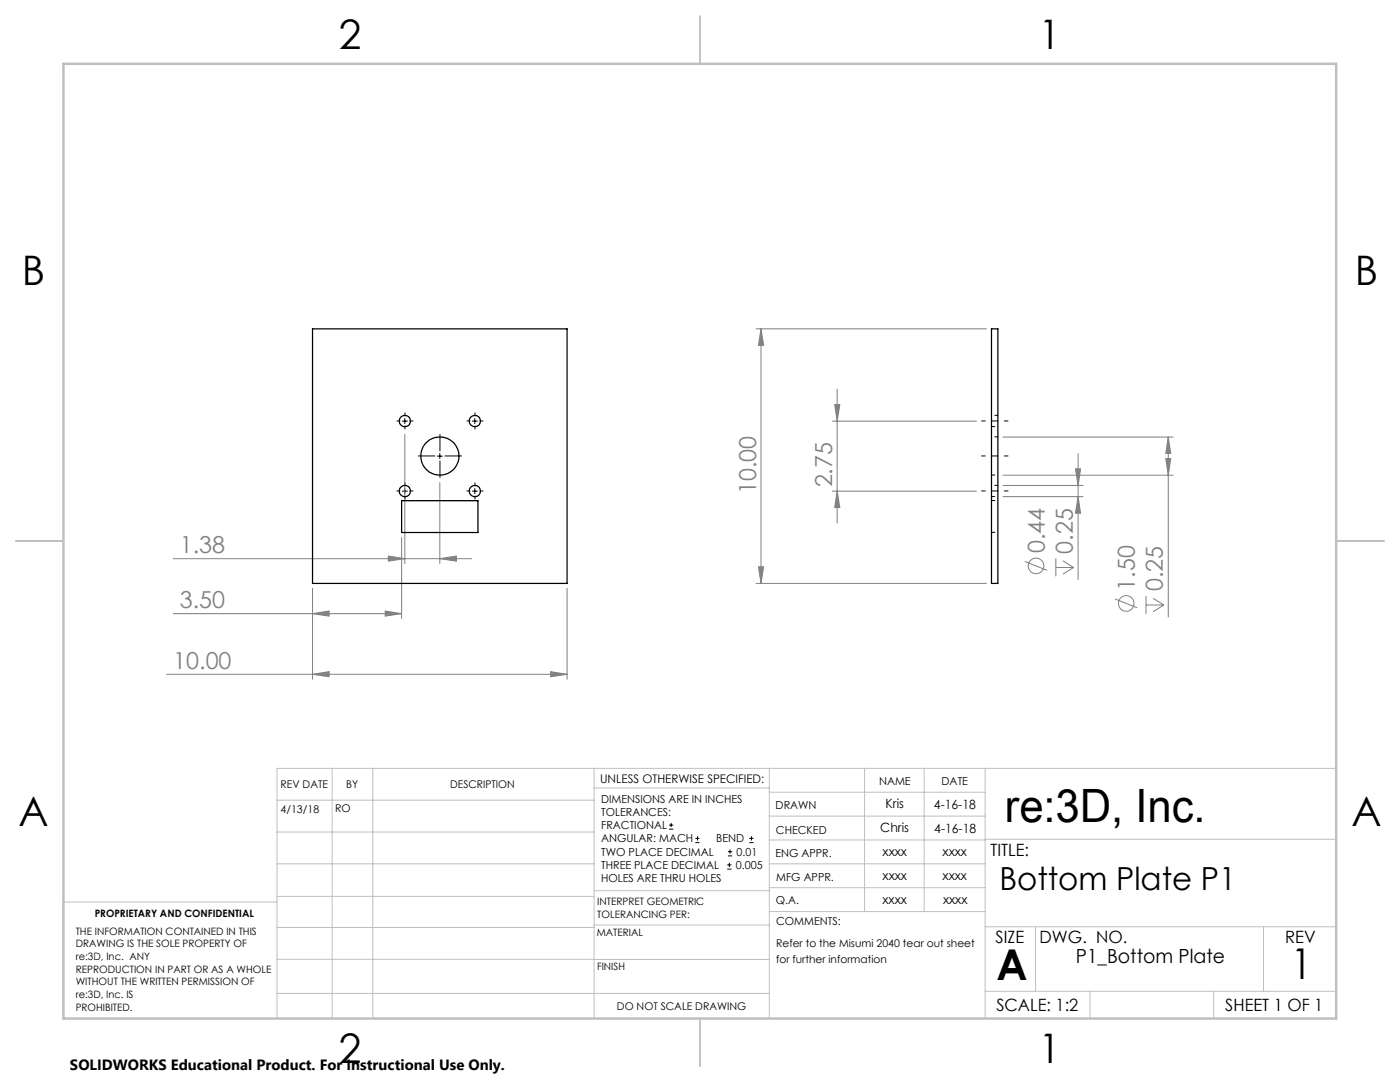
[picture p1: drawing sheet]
<svg xmlns="http://www.w3.org/2000/svg" width="279mm" height="216mm" viewBox="0 0 279 216" stroke-linecap="round" stroke-linejoin="round" font-family="sans-serif">
<g fill="none" stroke="#808080" stroke-width=".2">
<path d="M150.9 65.6h46M151.9 65.6l.5 3.3h-1zM151.9 65.6v50.8M167.1 77.7v26.7M80.8 86.6v25.9M87.8 96.3v16.2M166.1 98h28.8M166.1 84h28.8M166.6 80.7h1l-.5 3.3zM167.1 98l.5 3.3h-1zM200.2 96.9h15.9M200.2 99.1h15.9"/>
<path d="M200.2 87.2h33.9M200.2 94.8h33.9M214.6 93.6h1.1l-.5 3.3zM215.2 99.1l.5 3.3h-1.1zM215.2 90.5v25.1M232.7 91.5h.9l-.4 3.3zM233.2 87.2l.4 3.3h-.9zM233.2 87.2v35.9M34.6 111.5h59.5M62.4 117.4v18.1M77.5 110.9l3.3 .6-3.3 .5zM80.2 107.2v16.2"/>
<path d="M87.8 111.5l3.3-.6v1.1zM113.2 117.4v18.1M150.9 116.4h46M151.4 113.1h1l-.5 3.3zM204.5 112l4.5 1.8M210.7 111.4v3.6M210.7 113.2h3.6M212.1 111.9l2.2 1.3M214.3 113.2l-2.2 1.3M222.5 119.5l4.5 1.8M228.7 119v3.5M230.1 119.4l2.2 1.3"/>
<path d="M33.3 134.5h79.9M34.6 122.4h45.6M62.4 134.5l3.3-.5v1zM62.4 122.4l3.3-.5v1zM76.9 121.9l3.3 .5-3.3 .5zM109.9 134l3.3 .5-3.3 .5zM228.7 120.7h3.6M232.3 120.7l-2.2 1.4"/>
<circle cx="206.8" cy="112.9" r="1.55"/>
<circle cx="224.8" cy="120.4" r="1.56"/>
</g>
<g fill="none" stroke="#000" stroke-width=".2">
<path d="M80.3 98h1M80.3 84h1M80.8 83.5v1M80.8 97.5v1M87.3 91h1M87.8 90.5v1M94.3 98h1M94.3 84h1M94.8 83.5v1M94.8 97.5v1M133.5 165.5h.9M133.5 164.6h.9"/>
<path d="M133.9 164.2v.8M138.8 168.1h.8M138.8 167.3h.8M139.2 166.9v.8M145.1 173.4h.9M145.1 172.6h.9M145.3 170.8h.8M145.3 169.9h.8M145.6 172.2v.8M145.7 169.5v.9M149.5 168.1h.9M149.5 167.3h.9"/>
<path d="M150 166.9v.8"/>
</g>
<g fill="none" stroke="#000" stroke-width=".2" stroke-dasharray="15.2 1.3 1.3 1.3">
<path d="M79.8 84h-.6M79.8 98h-.6M80.8 83v-.6M80.8 85v.6M80.8 97v-.7M80.8 99v.6M81.8 84h.6M81.8 98h.6M86.8 91h-3.3M87.8 90v-3.3M87.8 92v3.3M88.8 91h3.3"/>
<path d="M93.8 98h-.6M93.8 84h-.6M94.8 97v-.7M94.8 99v.6M94.8 83v-.6M94.8 85v.6M95.8 98h.6M95.8 84h.6"/>
</g>
<path d="M195.9 98h5.3M195.9 91h5.3M195.9 84h5.3" fill="none" stroke="#000" stroke-width=".2" stroke-dasharray="15.2 1.3 1.3 1.3" stroke-dashoffset="14.5"/>
<g fill="none" stroke="#c0c0c0" stroke-width=".2">
<path d="M55.3 159.7h63.3M66.3 153.3v49.9M74.4 153.3v49.9M118.6 153.3v49.9M118.6 157.2h34.9M153.5 153.3v49.9M153.5 158.1h43.1M172.5 153.3v28.6M184.4 153.3v28.6M196.6 153.3v49.9M266.7 153.3h-211.4v49.9M55.3 178.9h63.3"/>
<path d="M55.3 172.4h63.3M55.3 166h63.3M55.3 180h-42.7v23.2M118.6 177.7h35M153.5 167.6h43.1M153.5 162.8h43.1M153.5 172.4h43.1M153.5 177.1h43.1M196.6 167.5h70.1M55.3 198.2h98.2M55.3 191.4l98.2 .1M55.3 185.1h63.3"/>
<path d="M118.6 184.6h35M153.6 181.9h43M196.6 197.8h70.1M196.6 184.9h70.1M206.7 184.9v12.9M217.5 197.8v5.4M242.2 197.8v5.4M252.2 184.9v12.9"/>
</g>
<path d="M139.7 3.2v9.5M3.1 107.9h9.6M266.7 107.9h9.5M139.7 203.2v9.6" fill="none" stroke="#c0c0c0" stroke-width=".25"/>
<path d="M12.7 12.7h254v190.5h-254z" fill="none" stroke="#c0c0c0" stroke-width=".5"/>
<g fill="#808080">
<path d="M87.8 111.5l3.3-.6v1.1zM77.5 110.9l3.3 .6-3.3 .5z"/>
<path d="M62.4 134.5l3.3-.5v1zM109.9 134l3.3 .5-3.3 .5zM62.4 122.4l3.3-.5v1zM76.9 121.9l3.3 .5-3.3 .5z"/>
<path d="M167.1 98l.5 3.3h-1zM166.6 80.7h1l-.5 3.3zM151.4 113.1h1l-.5 3.3zM151.9 65.6l.5 3.3h-1z"/>
<path d="M214.6 93.6h1.1l-.5 3.3zM215.2 99.1l.5 3.3h-1.1zM233.2 87.2l.4 3.3h-.9zM232.7 91.5h.9l-.4 3.3z"/>
</g>
<g fill="none" stroke="#000" stroke-width=".25">
<path d="M62.4 65.6h50.8v50.8h-50.8zM197.9 65.6h1.2v50.8h-1.2zM80.2 99.9h15.2v6.4h-15.2z"/>
<circle cx="80.8" cy="84" r="1.12"/>
<circle cx="80.8" cy="98" r="1.12"/>
<circle cx="87.8" cy="91" r="3.8"/>
<circle cx="94.8" cy="98" r="1.12"/>
<circle cx="94.8" cy="84" r="1.12"/>
</g>
<path d="M197.9 99.9h1.3M197.9 85.1h1.3M197.9 99.1h1.3M197.9 94.8h1.3M199.2 82.9h-1.3M199.2 96.8h-1.3M199.2 87.2h-1.3M197.9 106.2h1.3" fill="none" stroke="#000" stroke-width=".2" stroke-dasharray="1.3 .6" stroke-dashoffset=".6"/>
<text font-size="9.2" x="200.5" y="164.1">re:3D, Inc.</text>
<g font-size="8.5">
<text x="198.9" y="195.5">A</text>
<text x="257.6" y="195.4">1</text>
</g>
<g font-size="8.1">
<text x="67.6" y="9.7">2</text>
<text x="207.3" y="9.7">1</text>
<text x="4.4" y="57">B</text>
<text x="270.4" y="57">B</text>
<text x="3.7" y="164.9">A</text>
<text x="269.7" y="164.9">A</text>
<text x="67.6" y="212.2">2</text>
<text x="207.3" y="212.2">1</text>
</g>
<text font-size="6.3" x="199.4" y="177.5">Bottom Plate P1</text>
<g font-size="4.7" fill="#808080">
<text x="150.9" y="98.6" transform="rotate(-90 150.9 98.6)">10.00</text>
<text x="166.1" y="97.3" transform="rotate(-90 166.1 97.3)">2.75</text>
<text x="35.9" y="110.4">1.38</text>
<text x="208.5" y="110.3" transform="rotate(-90 208.5 110.3)">0.44</text>
<text x="214.1" y="110.5" transform="rotate(-90 214.1 110.5)">0.25</text>
<text x="226.5" y="117.8" transform="rotate(-90 226.5 117.8)">1.50</text>
<text x="232.1" y="118" transform="rotate(-90 232.1 118)">0.25</text>
<text x="35.9" y="121.4">3.50</text>
<text x="34.6" y="133.5">10.00</text>
</g>
<text font-size="3.9" x="214.7" y="192.1">P1_Bottom Plate</text>
<g font-size="3.4">
<text x="197.7" y="170.8">TITLE:</text>
<text x="198.7" y="188.1">SIZE</text>
<text x="207.5" y="188.1">DWG. NO.</text>
<text x="256.5" y="188.2">REV</text>
<text x="198.8" y="201.7">SCALE: 1:2</text>
<text x="244.5" y="201.7">SHEET 1 OF 1</text>
</g>
<text font-size="3" x="14" y="213.5">SOLIDWORKS Educational Product. For Instructional Use Only.</text>
<g font-size="2.5">
<text x="176.7" y="161.3">Kris</text>
<text x="186.4" y="161.4">4-16-18</text>
<text x="175.7" y="166.1">Chris</text>
<text x="186.4" y="166.2">4-16-18</text>
<text x="176.1" y="170.8">xxxx</text>
<text x="188.1" y="170.8">xxxx</text>
<text x="176.1" y="175.6">xxxx</text>
<text x="188.1" y="175.6">xxxx</text>
<text x="176.1" y="180.4">xxxx</text>
<text x="188.2" y="180.3">xxxx</text>
</g>
<text font-size="2.4" x="119.8" y="156.2">UNLESS OTHERWISE SPECIFIED:</text>
<g font-size="2.2">
<text x="120" y="160.1">DIMENSIONS ARE IN INCHES</text>
<text x="154.8" y="161.4">DRAWN</text>
<text x="175.4" y="156.6">NAME</text>
<text x="187.9" y="156.7">DATE</text>
<text x="120" y="162.8">TOLERANCES:</text>
<text x="120" y="165.4">FRACTIONAL</text>
<text x="154.9" y="166.3">CHECKED</text>
<text x="120" y="173.4">THREE PLACE DECIMAL</text>
<text x="120" y="168.1">ANGULAR: MACH</text>
<text x="120" y="170.7">TWO PLACE DECIMAL</text>
<text x="142.9" y="168.1">BEND</text>
<text x="146.9" y="173.4">0.005</text>
<text x="147" y="170.7">0.01</text>
<text x="154.8" y="171">ENG APPR.</text>
<text x="120" y="176">HOLES ARE THRU HOLES</text>
<text x="154.9" y="175.7">MFG APPR.</text>
<text x="154.9" y="180.4">Q.A.</text>
<text x="154.9" y="184.6">COMMENTS:</text>
</g>
<g font-size="2.1">
<text x="56" y="157.2">REV DATE</text>
<text x="69.1" y="157.2">BY</text>
<text x="89.8" y="157.2">DESCRIPTION</text>
<text x="56" y="162.2">4/13/18</text>
<text x="66.9" y="162.1">RO</text>
<text x="154.9" y="189">Refer to the Misumi 2040 tear out sheet</text>
<text x="154.9" y="192.1">for further information</text>
<text x="123.1" y="201.6">DO NOT SCALE DRAWING</text>
</g>
<g font-size="2">
<text x="18.9" y="182.9">PROPRIETARY AND CONFIDENTIAL</text>
<text x="119.2" y="180.6">INTERPRET GEOMETRIC</text>
<text x="119.2" y="183.1">TOLERANCING PER:</text>
<text x="15.1" y="186.5">THE INFORMATION CONTAINED IN THIS</text>
<text x="15.1" y="189">DRAWING IS THE SOLE PROPERTY OF</text>
<text x="15.1" y="191.6">re:3D, Inc. ANY</text>
<text x="119.1" y="186.7">MATERIAL</text>
<text x="15.1" y="194.1">REPRODUCTION IN PART OR AS A WHOLE</text>
<text x="15.1" y="196.6">WITHOUT THE WRITTEN PERMISSION OF</text>
<text x="119.1" y="193.5">FINISH</text>
<text x="15.1" y="199.1">re:3D, Inc. IS</text>
<text x="15.1" y="201.7">PROHIBITED.</text>
</g>
</svg>
